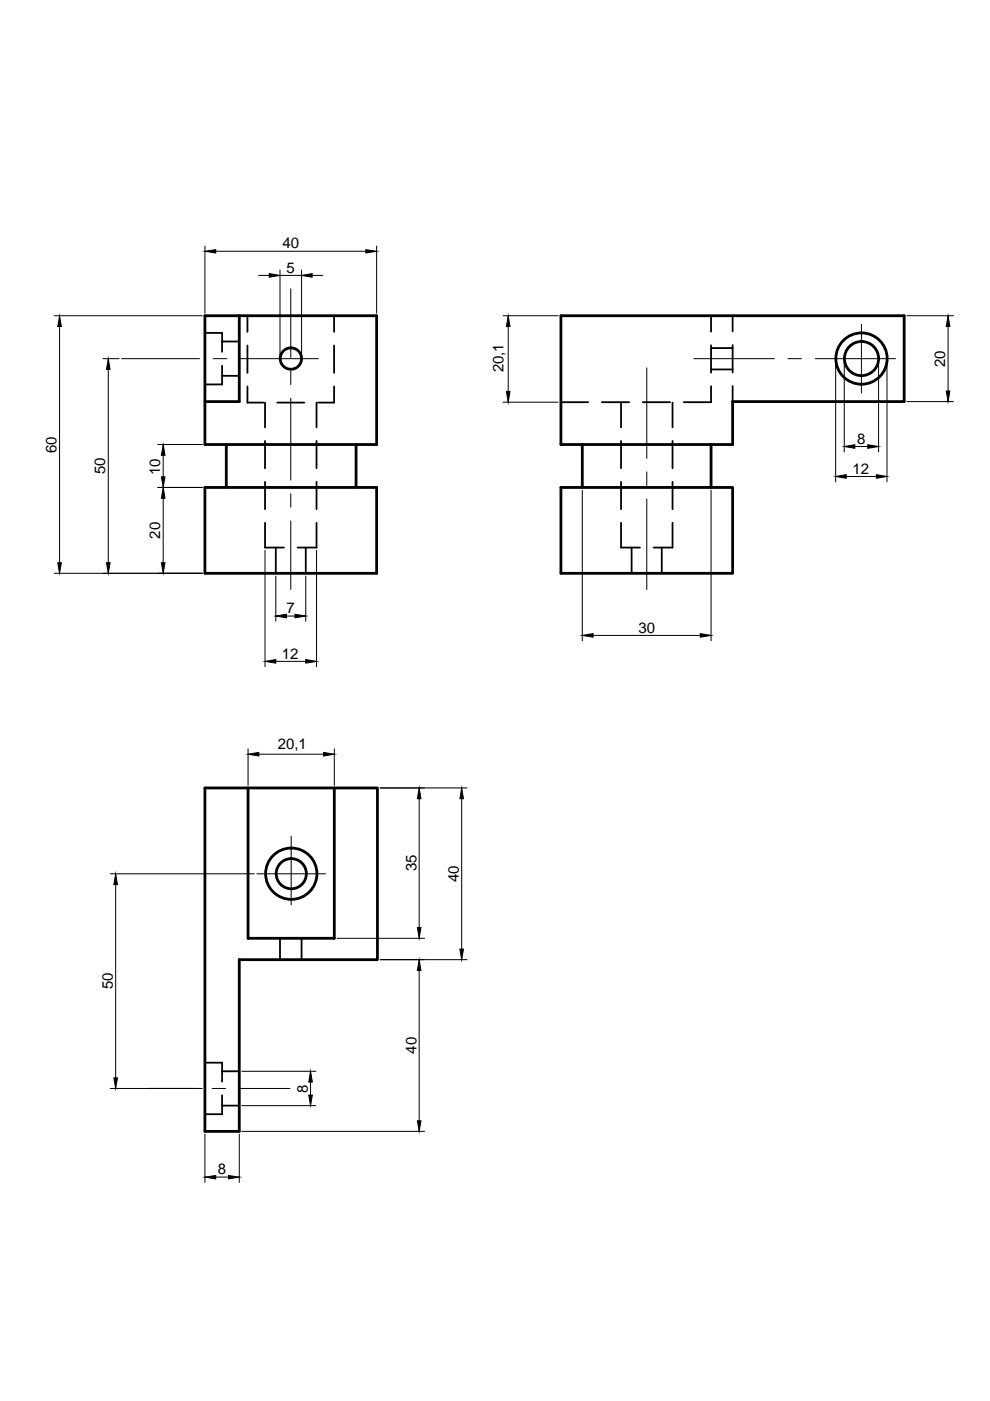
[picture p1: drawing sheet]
<svg xmlns="http://www.w3.org/2000/svg" width="210mm" height="297mm" viewBox="0 0 210 297" stroke-linecap="round" stroke-linejoin="round" font-family="sans-serif">
<!-- layer: A -->
<g fill="none" stroke="#000" stroke-width=".59">
<path d="M43.4 66.9h36.5v27.3h-36.5zM50.7 66.9v18.2h-7.3M118.9 66.9h72.8v18.2h-36.4v9.1h-36.4zM48 94.2v9.1M75.5 94.2v9.1M123.5 94.2v9.1M150.8 94.2v9.1M43.4 103.3h36.5v18.3h-36.5zM118.9 103.3h36.4v18.3h-36.4zM43.4 167.1h36.6v36.4h-29.3v36.4h-7.3zM52.6 167.1v31.8h18.3v-31.8"/>
<circle cx="61.7" cy="76" r="2.27"/>
<circle cx="182.7" cy="76" r="5.4"/>
<circle cx="182.7" cy="76" r="3.6"/>
<circle cx="61.8" cy="185.2" r="5.4"/>
<circle cx="61.8" cy="185.2" r="3.2"/>
</g>
<!-- layer: B -->
<g fill="none" stroke="#000" stroke-width=".38">
<path d="M43.4 70.6h3.7v4M47.1 77.5v4h-3.7M47.1 79.7h3.6M47.1 72.4h3.6M52.5 66.9v3.5M52.5 73.3v5.8M70.8 66.9v3.5M70.8 73.3v5.8M150.8 66.9v3.4M150.8 73.2v5.8M150.8 73.8h4.5M150.8 78.3h4.5"/>
<path d="M155.3 66.9v3.4M155.3 73.2v5.8M52.5 81.9v3.5h3.4M56.2 85.4v5.2M56.2 93.5v5.8M58.8 85.4h5.7M67.1 85.4v5.2M67.1 93.5v5.8M70.8 81.9v3.5h-3.4M118.9 85.3h5.8M127.6 85.3h5.8M131.7 85.4v5.2"/>
<path d="M131.7 93.5v5.8M136.3 85.3h5.8M142.6 85.4v5.2M142.6 93.5v5.8M150.8 81.9v3.4h-5.8M155.3 81.8v3.3M56.2 110.8v5.3h4M56.2 102.2v5.8M58.5 116.1v5.5M64.8 116.1v5.5M67.1 110.8v5.3h-4M67.1 102.2v5.8"/>
<path d="M131.7 110.8v5.3h4M131.7 102.2v5.8M133.9 116.1v5.5M140.3 116.1v5.5M142.6 110.8v5.3h-4M142.6 102.2v5.8M59.4 198.9v4.6M63.9 198.9v4.6M43.4 225.3h3.7v4M47.1 232.2v4h-3.7M47.1 234.4h3.6M47.1 227.1h3.6"/>
</g>
<!-- layer: E -->
<g fill="none" stroke="#000" stroke-width=".21">
<path d="M25.8 76h16.5M45.2 76h2.9M51 76h16.5M61.7 61.2v14.6M61.7 78.7v2.8M137.1 78v19.2M147.1 76h17.1M167.1 76h2.8M172.9 76h17M182.6 68.8v14.5M61.7 84.4v17.4M61.7 104.7v2.8"/>
<path d="M61.7 110.5v14.5M137.1 100v2.9M137.1 105.8v19.2M61.7 177.3v14.5M54.5 185.3h14.5M31.3 230.8h10.8M45 230.8h2.9M50.7 230.8h10.8"/>
</g>
<!-- layer: dim -->
<g fill="none" stroke="#000" stroke-width=".21">
<path d="M43.4 52.2v14.2M45.7 53.3h31.9M54.8 58.4h2.3M59.4 57.2v18.3M59.4 58.4h4.5M63.9 57.2v18.3M66.2 58.4h2.3M79.9 52.2v14.2M11.5 66.9h31.4M12.6 69.2v50.1M21.8 76h3.4M23 78.3v41"/>
<path d="M106.7 66.9h11.6M107.8 69.2v13.8M177.2 76.6v25.6M179 76.6v19.2M186.3 76.6v19.2M188.1 76.6v25.6M192.3 66.9h9.9M201 69.2v13.7M33.5 94.2h9.4M34.6 96.5v4.6M106.7 85.3h11.6M181.2 94.7h2.8"/>
<path d="M192.3 85.1h9.9M33.5 103.3h9.4M34.6 105.6v13.7M56.2 116.7v24.7M67.1 116.7v24.7M123.5 103.9v32M150.8 103.9v32M179.4 101h6.4M11.5 121.6h31.4M58.5 122.1v9.6M60.7 130.6h1.8M64.8 122.1v9.6"/>
<path d="M125.7 134.7h22.8M52.6 158.8v7.7M54.9 159.9h13.7M58.5 140.2h6.3M70.9 158.8v7.7M80.6 167.1h18.4M88.9 169.3v27.4M97.9 169.3v31.9M23.4 185.3h30.5M24.5 187.6v40.9M71.5 198.9h18.5M80.6 203.5h18.4"/>
<path d="M88.9 205.8v31.8M23.4 230.8h19.5M51.3 227.1h15.7M51.3 234.4h15.7M51.3 239.9h38.7M65.8 229.4v2.8M43.4 240.5v10.2M45.7 249.6h2.7M50.7 240.5v10.2"/>
</g>
<g fill="#000" stroke="#000" stroke-width=".21">
<path d="M43.4 53.3l2.3-.4v.8zM57.1 58l2.3 .4-2.3 .4zM63.9 58.4l2.3-.4v.8zM77.6 52.9l2.3 .4-2.3 .4zM12.6 66.9l.4 2.3h-.8zM23 76l.3 2.3h-.7zM107.8 66.9l.3 2.3h-.7zM201 66.9l.4 2.3h-.8zM34.6 94.2l.4 2.3h-.8zM107.4 83h.7l-.3 2.3zM179 94.7l2.2-.4v.8zM184 94.3l2.3 .4-2.3 .4z"/>
<path d="M200.6 82.9h.8l-.4 2.2zM12.2 119.3h.8l-.4 2.3zM22.6 119.3h.7l-.3 2.3zM34.2 101.1h.8l-.4 2.2zM34.6 103.3l.4 2.3h-.8zM34.2 119.3h.8l-.4 2.3zM177.2 101l2.2-.4v.8zM185.8 100.6l2.3 .4-2.3 .4zM56.2 140.2l2.3-.4v.8zM58.5 130.6l2.2-.4v.8zM62.5 130.2l2.3 .4-2.3 .4zM64.8 139.8l2.3 .4-2.3 .4z"/>
<path d="M123.5 134.7l2.2-.4v.8zM148.5 134.3l2.3 .4-2.3 .4zM52.6 159.9l2.3-.4v.8zM68.6 159.5l2.3 .4-2.3 .4zM88.9 167.1l.4 2.2h-.8zM97.9 167.1l.4 2.2h-.8zM24.5 185.3l.4 2.3h-.8zM88.5 196.7h.8l-.4 2.2zM88.9 203.5l.4 2.3h-.8zM97.5 201.2h.8l-.4 2.3zM24.1 228.5h.8l-.4 2.3zM65.8 227.1l.4 2.3h-.7z"/>
<path d="M65.5 232.2h.7l-.4 2.2zM88.5 237.6h.8l-.4 2.3zM43.4 249.6l2.3-.4v.8zM48.4 249.2l2.3 .4-2.3 .4z"/>
</g>
<g font-size="3.2">
<text x="59.9" y="52.7">40</text>
<text x="60.8" y="57.8">5</text>
<text x="200.4" y="77.8" transform="rotate(-90 200.4 77.8)">20</text>
<text x="106.7" y="79" transform="rotate(-90 106.7 79)">20,1</text>
<text x="181.8" y="94.1">8</text>
<text x="12" y="96" transform="rotate(-90 12 96)">60</text>
<text x="22.3" y="100.6" transform="rotate(-90 22.3 100.6)">50</text>
<text x="34" y="100.7" transform="rotate(-90 34 100.7)">10</text>
<text x="180.8" y="100.5">12</text>
<text x="34" y="114.2" transform="rotate(-90 34 114.2)">20</text>
<text x="60.8" y="130">7</text>
<text x="135.4" y="134.1">30</text>
<text x="59.8" y="139.7">12</text>
<text x="58.9" y="158.9">20,1</text>
<text x="88.3" y="184.8" transform="rotate(-90 88.3 184.8)">35</text>
<text x="97.3" y="187" transform="rotate(-90 97.3 187)">40</text>
<text x="23.9" y="209.8" transform="rotate(-90 23.9 209.8)">50</text>
<text x="88.3" y="223.4" transform="rotate(-90 88.3 223.4)">40</text>
<text x="65.2" y="231.7" transform="rotate(-90 65.2 231.7)">8</text>
<text x="46.2" y="249">8</text>
</g>
</svg>
